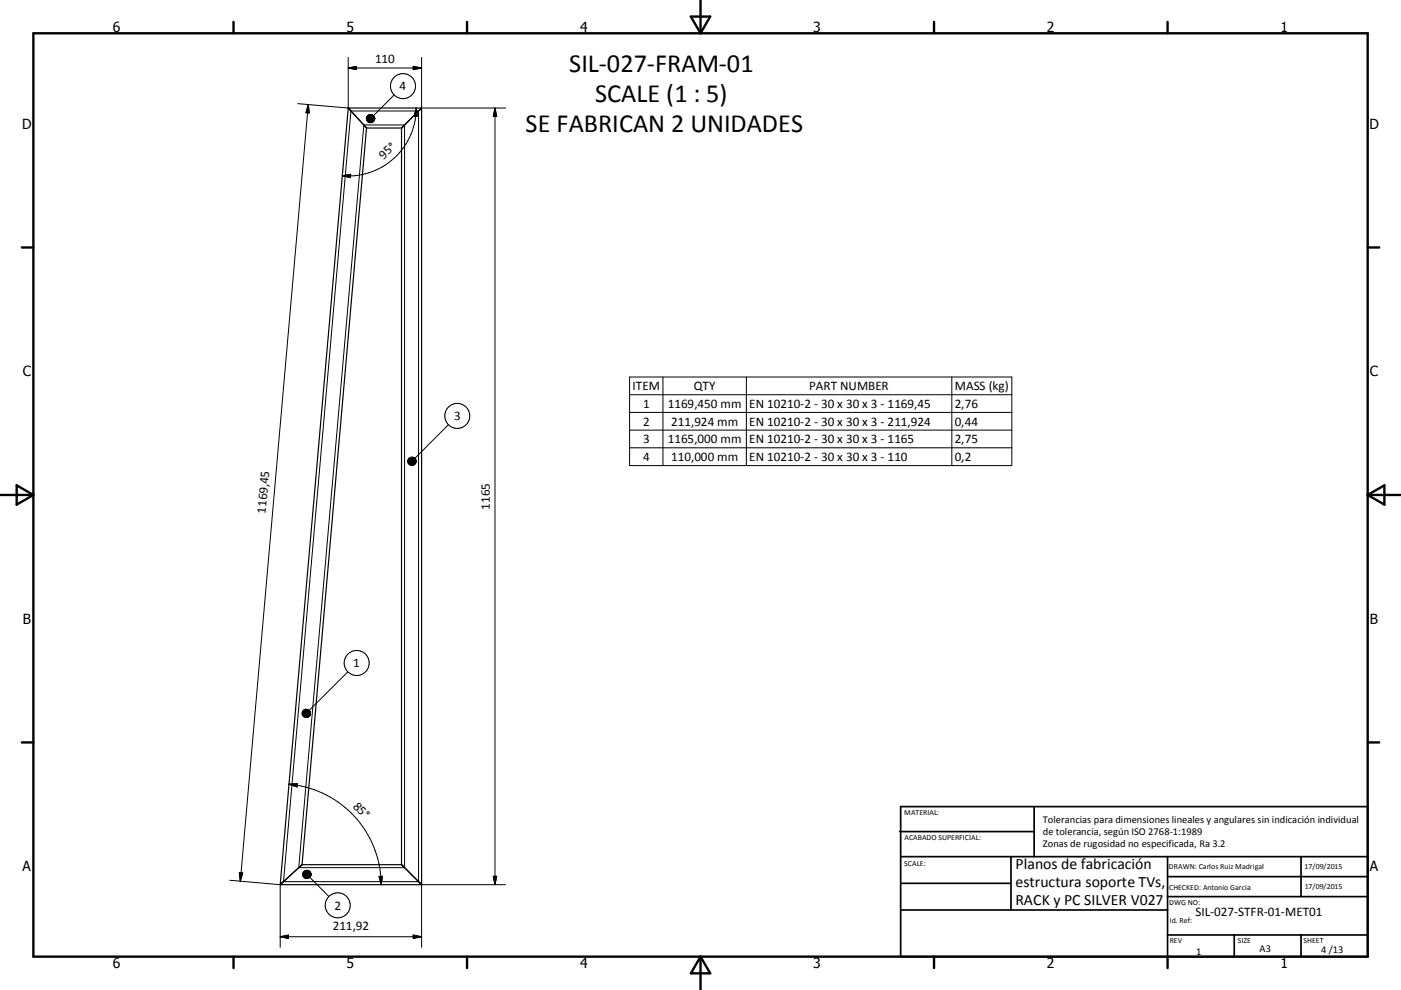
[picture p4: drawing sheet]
<svg xmlns="http://www.w3.org/2000/svg" width="420mm" height="297mm" viewBox="0 0 420 297" stroke-linecap="round" stroke-linejoin="round" font-family="sans-serif">
<g fill="none" stroke="#000" stroke-width=".36">
<path d="M104.4 32.4l5.5 6M104.4 32.4l-20.4 233M104.4 32.4h22M109.9 38.4h.1M109.9 38.4l-19.3 221M109.9 38.4h10.5M120.4 38.4v221M126.4 32.4l-6 6M126.4 32.4v233M90.5 259.4l-6.5 6M90.5 259.4h29.9M120.4 259.4l6 6"/>
<path d="M84 265.4h42.4M126.4 265.4h.1"/>
</g>
<circle cx="104.4" cy="32.4" r=".18" fill="#000"/>
<g fill="none" stroke="#000" stroke-width=".3">
<path d="M104.4 17.2v15.2l-15.1-1.3M123.9 19.9l2.5 .5-2.5 .5zM126.4 17.2v15.2h25.2M92.4 31.4l-20.4 233M92.4 31.4l.3 2.5-1-.1zM104.4 20.4h22M104.4 20.4l2.5-.5v1zM105.2 33.3h20.3v231.2h-40.5zM109.1 37.5h12.2v222.8h-31.7zM118.2 28.5l-6.2 6.2M124.8 32.4a20.4 20.4 0 0 1-22.2 20.3M124.8 32.4l.3 2.5h-1z"/>
<path d="M148.4 32.4v233M148.4 32.4l.5 2.5h-1zM102.6 52.7l2.5-.4v1zM188.8 113.1h114.6v26.6h-114.6zM188.8 118.4h114.6M198.7 113.1v26.6M223.8 113.1v26.6M285.4 113.1v26.6M134.5 127.4l-10.1 10.1M188.8 123.7h114.6M188.8 129h114.6M188.8 134.3h114.6"/>
<path d="M104.3 201.6l-11.6 11.5M86.6 235.3a30.3 30.3 0 0 1 27.7 30.1M86.6 235.3l2.6-.2-.1 1zM68.9 264.1l15.1 1.3v18.8M71.8 261.8l1 .1-.8 2.5zM92.9 263.2l5.7 5.8M113.6 262.9h1.1l-.4 2.5zM147.9 262.9h1l-.5 2.5zM151.6 265.4h-25.2v18.8M84 281h42.4M84 281l2.5-.5v1zM123.9 280.5l2.5 .5-2.5 .5z"/>
<circle cx="120.8" cy="25.8" r="3.8"/>
<circle cx="137.1" cy="124.8" r="3.7"/>
<circle cx="106.9" cy="198.9" r="3.7"/>
<circle cx="101.2" cy="271.6" r="3.7"/>
</g>
<g fill="none" stroke="#000" stroke-width=".71">
<path d="M10 10h400v277h-400zM70 6.6v3.4M140 6.6v3.4M207.1 5h5.8l-2.9 5zM210 0v10M280 6.6v3.4M350 6.6v3.4M6.6 74.2h3.4M410 74.2h3.5M0 148.5h10M5 145.6l5 2.9-5 2.9zM410 148.5h10.1"/>
<path d="M410 148.5l5.1-2.9v5.8zM6.6 222.7h3.4M410 222.7h3.5M70 287v3.4M140 287v3.4M210 287v10M210 287l2.9 5h-5.8zM280 287v3.4M350 287v3.4"/>
</g>
<g fill="none" stroke="#000" stroke-width=".51">
<path d="M269.7 249.5h40.3M270 242h140v45h-140zM270 257h140M303.1 257v16M310 242v15M350 257v30M390.1 257v12M270 265h33.1M270 273h80M350 269h60M350 263h60M350 280.5h60"/>
<path d="M370 280.5v6.5M390.1 280.5v6.5"/>
</g>
<g fill="#000" stroke="#000" stroke-width=".3">
<path d="M104.4 20.4l2.5-.5v1zM92.4 31.4l.3 2.5-1-.1zM112.2 35.1l.1 .5zM112.1 34.8l.2 .8zM111.9 34.6l.4 1zM111.7 34.5l.6 1.1zM111.4 34.4l.9 1.2zM111.2 34.3l1.1 1.3zM110.9 34.3h.3l1.1 1.3zM110.6 34.4l.3-.1 1.4 1.3zM110.4 34.5l.2-.1 1.7 1.2zM110.2 34.7l.2-.2 1.9 1.1z"/>
<path d="M110.2 34.7l2.1 .9-2.3-.7zM110 34.9l2.3 .7-2.4-.4zM109.9 35.2l2.4 .4-2.5-.2zM109.8 35.4l2.5 .2-2.5 .1zM109.8 35.7l2.5-.1-2.4 .4zM109.9 36l2.4-.4-2.3 .6zM110 36.2l2.3-.6-2.1 .8zM110.2 36.4l2.1-.8-1.9 1zM110.4 36.6l1.9-1-1.7 1.1zM110.6 36.7l1.7-1.1-1.4 1.2zM110.9 36.8l1.4-1.2-1.1 1.2zM112.3 35.6l-.9 1.2h-.2z"/>
<path d="M112.3 35.6l-.9 1.2zM112.3 35.6l-.6 1.1zM112.3 35.6l-.4 .9zM112.3 35.6l-.2 .7zM112.3 35.6l-.1 .5zM112.3 35.6v.2zM123.9 19.9l2.5 .5-2.5 .5zM124.8 32.4l.3 2.5h-1zM148.4 32.4l.5 2.5h-1zM102.6 52.7l2.5-.4v1zM124.6 137.9l.1 .5zM124.5 137.6l.2 .8z"/>
<path d="M124.3 137.4l.4 1zM124.1 137.3l.6 1.1zM123.8 137.2l.9 1.2zM123.6 137.1l1.1 1.3zM123.3 137.2l.3-.1 1.1 1.3zM123 137.2h.3l1.4 1.2zM122.8 137.4l.2-.2 1.7 1.2zM122.6 137.5l.2-.1 1.9 1zM122.6 137.5l2.1 .9-2.3-.6zM122.4 137.8l2.3 .6-2.4-.4zM122.3 138l2.4 .4-2.5-.1zM122.2 138.3l2.5 .1-2.5 .1z"/>
<path d="M122.2 138.5l2.5-.1-2.4 .4zM122.3 138.8l2.4-.4-2.3 .6zM122.4 139l2.3-.6-2.1 .9zM122.6 139.3l2.1-.9-1.9 1zM122.8 139.4l1.9-1-1.7 1.2zM123 139.6l1.7-1.2-1.4 1.2zM123.3 139.6l1.4-1.2-1.1 1.3zM124.7 138.4l-.9 1.2-.2 .1zM124.7 138.4l-.9 1.2zM124.7 138.4l-.6 1.1zM124.7 138.4l-.4 1zM124.7 138.4l-.2 .7z"/>
<path d="M124.7 138.4l-.1 .5zM124.7 138.4v.3zM92.9 213.5l.2 .5zM92.8 213.3l.3 .7zM92.6 213.1l.5 .9zM92.4 212.9l.7 1.1zM92.2 212.8l.9 1.2zM91.9 212.8h.3l.9 1.2zM91.6 212.8h.3l1.2 1.2zM91.3 212.9l.3-.1 1.5 1.2zM91.1 213l.2-.1 1.8 1.1zM90.9 213.2l.2-.2 2 1z"/>
<path d="M90.9 213.2l2.2 .8-2.4-.6zM90.7 213.4l2.4 .6-2.5-.4zM90.6 213.6l2.5 .4-2.5-.1zM90.6 213.9l2.5 .1-2.5 .2zM90.6 214.2l2.5-.2-2.5 .4zM90.6 214.4l2.5-.4-2.4 .7zM90.7 214.7l2.4-.7-2.2 .9zM90.9 214.9l2.2-.9-2 1.1zM91.1 215.1l2-1.1-1.8 1.2zM91.3 215.2l1.8-1.2-1.5 1.3zM91.6 215.3l1.5-1.3-1.2 1.3zM93.1 214l-.9 1.2-.3 .1z"/>
<path d="M93.1 214l-.9 1.2zM93.1 214l-.7 1.1zM93.1 214l-.5 1zM93.1 214l-.3 .8zM93.1 214l-.2 .6zM93.1 214l-.1 .3zM86.6 235.3l2.6-.2-.1 1zM71.8 261.8l1 .1-.8 2.5zM93.1 261.8l.1 .5zM93 261.6l.2 .7zM92.8 261.4l.4 .9zM92.6 261.2l.6 1.1z"/>
<path d="M92.3 261.1l.9 1.2zM92.1 261.1h.2l.9 1.2zM91.8 261.1h.3l1.1 1.2zM91.5 261.2l.3-.1 1.4 1.2zM91.3 261.3l.2-.1 1.7 1.1zM91.1 261.5l.2-.2 1.9 1zM91.1 261.5l2.1 .8-2.3-.6zM90.9 261.7l2.3 .6-2.4-.4zM90.8 261.9l2.4 .4-2.5-.1zM90.7 262.2l2.5 .1-2.5 .2zM90.7 262.5l2.5-.2-2.4 .4zM90.8 262.7l2.4-.4-2.3 .7z"/>
<path d="M90.9 263l2.3-.7-2.1 .9zM91.1 263.2l2.1-.9-1.9 1.1zM91.3 263.4l1.9-1.1-1.7 1.2zM91.5 263.5l1.7-1.2-1.4 1.3zM91.8 263.6l1.4-1.3-1.1 1.3zM93.2 262.3l-.9 1.2-.2 .1zM93.2 262.3l-.9 1.2zM93.2 262.3l-.6 1.1zM93.2 262.3l-.4 1zM93.2 262.3l-.2 .8zM93.2 262.3l-.1 .5zM93.2 262.3v.3z"/>
<path d="M113.6 262.9h1.1l-.4 2.5zM147.9 262.9h1l-.5 2.5zM84 281l2.5-.5v1zM123.9 280.5l2.5 .5-2.5 .5z"/>
</g>
<g font-size="7.9">
<text x="170.7" y="21.5">SIL-027-FRAM-01</text>
<text x="178.5" y="30.6">SCALE (1 : 5)</text>
<text x="157.6" y="39.5">SE FABRICAN 2 UNIDADES</text>
</g>
<g font-size="4.7">
<text x="304.5" y="260.9">Planos de fabricación</text>
<text x="304.5" y="266.2">estructura soporte TVs,</text>
<text x="304.5" y="271.6">RACK y PC SILVER V027</text>
</g>
<g font-size="4.2">
<text x="33.9" y="9.6">6</text>
<text x="103.9" y="9.6">5</text>
<text x="173.9" y="9.6">4</text>
<text x="243.8" y="9.6">3</text>
<text x="313.9" y="9.6">2</text>
<text x="383.9" y="9.6">1</text>
<text x="6.7" y="38.7">D</text>
<text x="410.5" y="38.7">D</text>
<text x="6.9" y="112.9">C</text>
<text x="410.7" y="112.9">C</text>
<text x="6.9" y="187.1">B</text>
<text x="410.7" y="187.1">B</text>
<text x="6.8" y="261.4">A</text>
<text x="410.7" y="261.4">A</text>
<text x="33.9" y="290.4">6</text>
<text x="103.9" y="290.4">5</text>
<text x="173.9" y="290.4">4</text>
<text x="243.8" y="290.4">3</text>
<text x="313.9" y="290.4">2</text>
<text x="383.9" y="290.4">1</text>
</g>
<g font-size="3.9">
<text x="112.4" y="18.9">110</text>
<text x="119.8" y="27.1">4</text>
<text x="115" y="47.9" transform="rotate(-42 115 47.9)">95°</text>
<text x="189.7" y="117">ITEM</text>
<text x="208" y="117">QTY</text>
<text x="242.6" y="117">PART NUMBER</text>
<text x="286.3" y="117.1">MASS (kg)</text>
<text x="192.8" y="122.3">1</text>
<text x="200.2" y="122.3">1169,450 mm</text>
<text x="224.6" y="122.3">EN 10210-2 - 30 x 30 x 3 - 1169,45</text>
<text x="286.3" y="122.3">2,76</text>
<text x="136.1" y="126.1">3</text>
<text x="192.8" y="127.7">2</text>
<text x="201.3" y="127.7">211,924 mm</text>
<text x="224.6" y="127.7">EN 10210-2 - 30 x 30 x 3 - 211,924</text>
<text x="286.3" y="127.7">0,44</text>
<text x="192.8" y="133">3</text>
<text x="200.2" y="133">1165,000 mm</text>
<text x="224.6" y="133">EN 10210-2 - 30 x 30 x 3 - 1165</text>
<text x="286.3" y="133">2,75</text>
<text x="192.8" y="138.3">4</text>
<text x="201.3" y="138.3">110,000 mm</text>
<text x="224.6" y="138.3">EN 10210-2 - 30 x 30 x 3 - 110</text>
<text x="286.3" y="138.3">0,2</text>
<text x="79.6" y="154.2" transform="rotate(-85 79.6 154.2)">1169,45</text>
<text x="146.8" y="152.9" transform="rotate(-90 146.8 152.9)">1165</text>
<text x="105.9" y="200.2">1</text>
<text x="105.7" y="242" transform="rotate(48 105.7 242)">85°</text>
<text x="100.2" y="272.9">2</text>
<text x="358.4" y="274.9">SIL-027-STFR-01-MET01</text>
<text x="99.7" y="279">211,92</text>
</g>
<g font-size="3.1">
<text x="312.7" y="246.8">Tolerancias para dimensiones lineales y angulares sin indicación individual</text>
<text x="312.7" y="250.4">de tolerancia, según ISO 2768-1:1989</text>
<text x="312.7" y="254">Zonas de rugosidad no especificada, Ra 3.2</text>
<text x="358.6" y="286.5">1</text>
<text x="377.6" y="285.6">A3</text>
<text x="396.1" y="285.9">4 /13</text>
</g>
<g font-size="2.4">
<text x="271.1" y="244.4">MATERIAL:</text>
<text x="271.2" y="252">ACABADO SUPERFICIAL:</text>
<text x="271.1" y="259.7">SCALE:</text>
<text x="350.4" y="260.8">DRAWN: Carlos Ruiz Madrigal</text>
<text x="391.1" y="260.6">17/09/2015</text>
<text x="350.5" y="267">CHECKED: Antonio Garcia</text>
<text x="391.2" y="266.7">17/09/2015</text>
<text x="350.5" y="271.4">DWG NO:</text>
<text x="350.7" y="276.9">Id. Ref:</text>
<text x="350.7" y="282.8">REV</text>
<text x="371.1" y="282.9">SIZE</text>
<text x="390.8" y="283">SHEET</text>
</g>
</svg>
